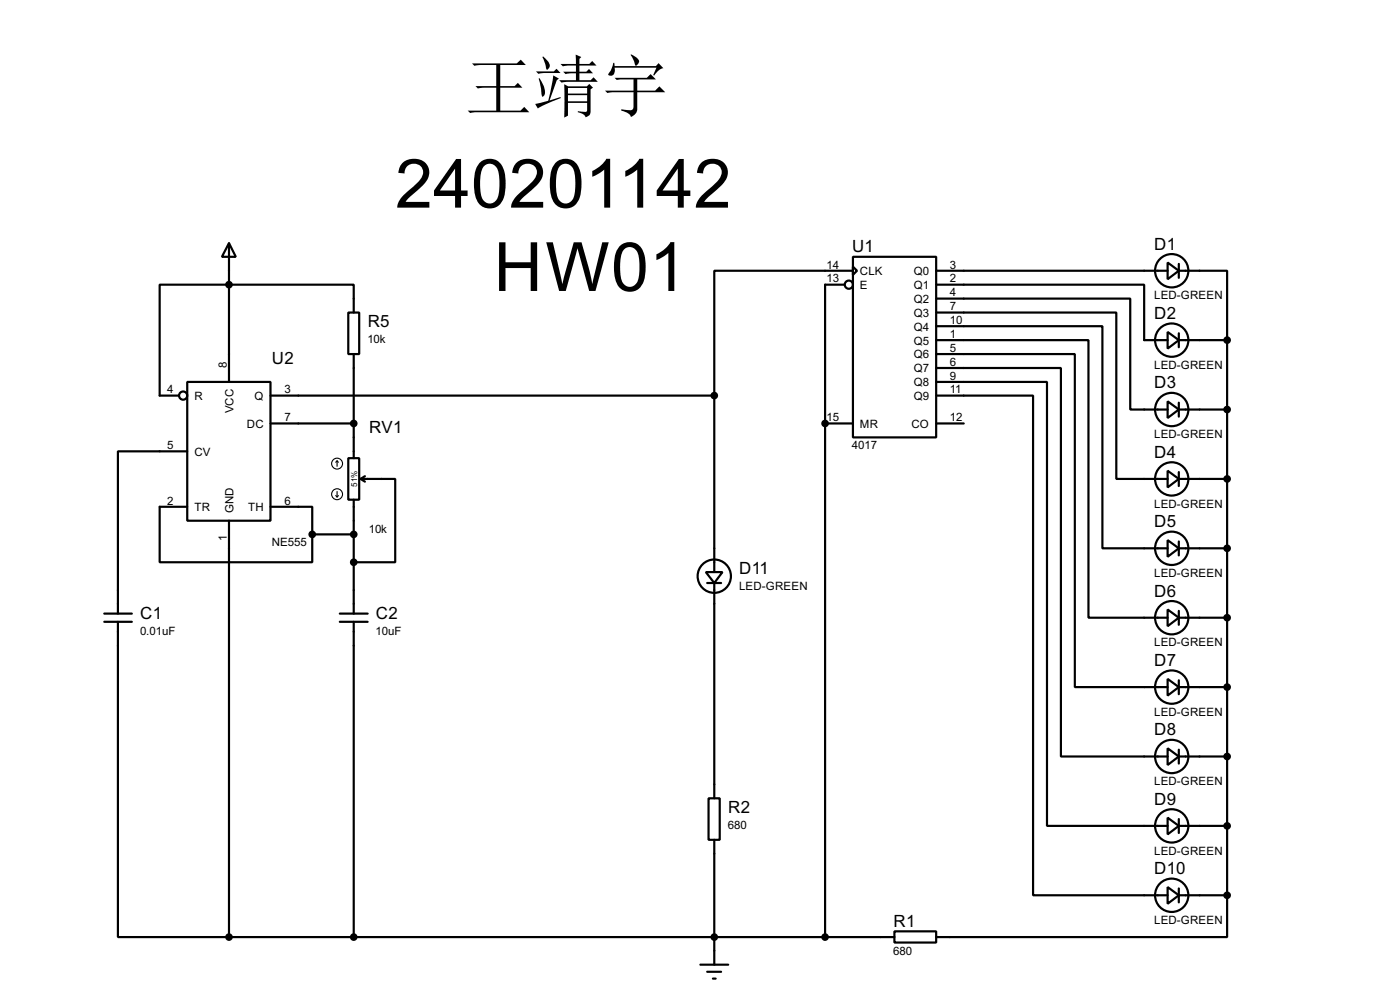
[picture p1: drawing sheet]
<svg xmlns="http://www.w3.org/2000/svg" width="256mm" height="180mm" viewBox="0 0 256 180" stroke-linecap="round" stroke-linejoin="round" font-family="sans-serif">
<g fill="none" stroke="#000" stroke-width=".4">
<path d="M42 44.5l1.2 2.5h-2.5zM42 44.5v25.4M63.8 57.2h2v7.6h-2zM64.8 57.2v-5.1h-35.5v20.3h3.5M154.7 52.1h-3.5v119.4M156.3 47h15.2v33.1h-15.2zM156.3 48.8l.7 .8-.7 .7zM156.3 49.6h-25.4v22.8M171.5 52.1h38.1v10.2h4.3M171.5 54.7h35.6v20.3h6.8M171.5 57.2h33v30.5h9.4M171.5 59.7h30.5v40.7h11.9"/>
<path d="M171.5 49.6h42.4M213.9 48.1l2.1 1.5-2.1 1.5zM216 49.6h8.8v12.7M216 48.3v2.6M34.3 69.9h15.3v25.4h-15.3zM49.6 72.4h81.3M49.6 77.5h15.2M64.8 64.8v19.1M130.9 72.4v32.3M151.2 77.5h5.1M171.5 62.3h27.9v50.8h14.5M171.5 64.8h25.4v61h17"/>
<path d="M171.5 67.4h22.9v71.1h19.5M171.5 69.9h20.3v81.3h22.1M171.5 72.4h17.8v91.5h24.6M171.5 77.5h5.1M213.9 60.8l2.1 1.5-2.1 1.5zM213.9 73.5l2.1 1.5-2.1 1.5zM216 62.3h8.8M216 75h8.8M216 61v2.6M216 73.7v2.6M224.8 62.3v101.6M34.3 82.6h-12.7v29.7"/>
<path d="M34.3 92.8h-5v10.1h27.9v-5.1M42 95.3v76.2M49.6 92.8h7.6v5M57.2 97.8h7.6M63.8 83.9h2v7.6h-2zM64.8 91.5v20.8M66.1 87.7h6.3v15.2h-7.6M66.1 87.7l.8 .5M66.9 87.2l-.8 .5M213.9 86.2l2.1 1.5-2.1 1.5zM213.9 98.9l2.1 1.5-2.1 1.5zM216 87.7h8.8"/>
<path d="M216 86.4v2.6M216 99.1v2.6M19.1 112.3h5.1M19.1 113.8h5.1M21.6 113.8v57.7h20.4M62.3 112.3h5.1M62.3 113.8h5.1M64.8 113.8v57.7M129.3 104.7h3.1l-1.5 2zM129.6 106.7h2.5M130.9 106.7v39.4M213.9 111.6l2.1 1.5-2.1 1.5z"/>
<path d="M216 100.4h8.8M216 113.1h8.8M216 111.8v2.6M213.9 124.3l2.1 1.5-2.1 1.5zM213.9 137l2.1 1.5-2.1 1.5zM216 125.8h8.8M216 138.5h8.8M216 124.5v2.6M216 137.2v2.6M129.8 146.1h2.1v7.6h-2.1zM130.9 153.7v22.9M213.9 149.7l2.1 1.5-2.1 1.5z"/>
<path d="M216 151.2h8.8M216 149.9v2.6M42 171.5h121.9M128.3 176.6h5.1M129.6 177.9h2.5M130.6 179.1h.5M163.9 170.5h7.6v2h-7.6zM213.9 162.4l2.1 1.5-2.1 1.5zM216 163.9h8.8M216 162.6v2.6M224.8 163.9v7.6h-53.3"/>
<circle cx="155.5" cy="52.1" r=".75"/>
<circle cx="214.6" cy="49.6" r="3.1"/>
<circle cx="33.5" cy="72.4" r=".75"/>
<circle cx="214.6" cy="62.3" r="3.1"/>
<circle cx="214.6" cy="75" r="3.1"/>
<circle cx="214.6" cy="87.7" r="3.1"/>
<circle cx="130.8" cy="105.5" r="3.1"/>
<circle cx="214.6" cy="113.1" r="3.1"/>
<circle cx="214.6" cy="100.4" r="3.1"/>
<circle cx="214.6" cy="125.8" r="3.1"/>
<circle cx="214.6" cy="138.5" r="3.1"/>
<circle cx="214.6" cy="151.2" r="3.1"/>
<circle cx="214.6" cy="163.9" r="3.1"/>
</g>
<circle cx="151.2" cy="77.5" r=".2" fill="#000"/>
<g fill="#000" stroke="#000" stroke-width=".4">
<circle cx="41.9" cy="52.1" r=".5"/>
<circle cx="64.8" cy="77.5" r=".5"/>
<circle cx="130.8" cy="72.4" r=".5"/>
<circle cx="151.1" cy="77.5" r=".5"/>
<circle cx="224.8" cy="62.3" r=".5"/>
<circle cx="224.8" cy="75" r=".5"/>
<circle cx="57.2" cy="97.8" r=".5"/>
<circle cx="64.8" cy="97.8" r=".5"/>
<circle cx="224.8" cy="87.7" r=".5"/>
<circle cx="64.8" cy="102.9" r=".5"/>
<circle cx="224.8" cy="113.1" r=".5"/>
<circle cx="224.8" cy="100.4" r=".5"/>
<circle cx="224.8" cy="138.5" r=".5"/>
<circle cx="224.8" cy="125.8" r=".5"/>
<circle cx="224.8" cy="151.2" r=".5"/>
<circle cx="41.9" cy="171.5" r=".5"/>
<circle cx="64.8" cy="171.5" r=".5"/>
<circle cx="130.8" cy="171.5" r=".5"/>
<circle cx="151.1" cy="171.5" r=".5"/>
<circle cx="224.8" cy="163.9" r=".5"/>
</g>
<g fill="none" stroke="#000" stroke-width=".2">
<path d="M61.5 90.7l.3 .3M61.8 84.4l-.3 .2M61.8 84.4l.2 .2M61.8 84.4v1M61.8 90v1M62 90.7l-.2 .3"/>
<circle cx="61.7" cy="84.9" r="1"/>
<circle cx="61.7" cy="90.5" r="1"/>
</g>
<g font-size="13.9">
<text x="72.4" y="38">240201142</text>
<text x="90.4" y="53.3">HW01</text>
</g>
<text font-size="12.5" x="85.1" y="20.2">王靖宇</text>
<g font-size="3.5">
<text x="156.1" y="46.2">U1</text>
<text x="211.5" y="45.7">D1</text>
<text x="67.4" y="59.9">R5</text>
<text x="211.5" y="58.4">D2</text>
<text x="49.8" y="66.6">U2</text>
<text x="211.5" y="71.1">D3</text>
<text x="67.6" y="79.3">RV1</text>
<text x="211.5" y="83.8">D4</text>
<text x="211.5" y="96.5">D5</text>
<text x="135.4" y="105.1">D11</text>
<text x="25.7" y="113.2">C1</text>
<text x="68.9" y="113.2">C2</text>
<text x="211.5" y="109.2">D6</text>
<text x="211.5" y="121.9">D7</text>
<text x="211.5" y="134.6">D8</text>
<text x="133.4" y="148.8">R2</text>
<text x="211.5" y="147.3">D9</text>
<text x="211.5" y="160">D10</text>
<text x="163.7" y="169.7">R1</text>
</g>
<g font-size="2.4">
<text x="151.4" y="49.2">14</text>
<text x="151.4" y="51.7">13</text>
<text x="157.5" y="50.4">CLK</text>
<text x="157.5" y="52.9">E</text>
<text x="167.4" y="50.4">Q0</text>
<text x="167.4" y="52.9">Q1</text>
<text x="174" y="49.2">3</text>
<text x="174" y="51.7">2</text>
<text x="167.4" y="55.4">Q2</text>
<text x="167.4" y="58">Q3</text>
<text x="174" y="54.3">4</text>
<text x="174" y="56.8">7</text>
<text x="174" y="59.3">10</text>
<text x="211.4" y="54.8">LED-GREEN</text>
<text x="67.3" y="62.8">10k</text>
<text x="167.4" y="60.5">Q4</text>
<text x="167.4" y="63.1">Q5</text>
<text x="167.4" y="65.6">Q6</text>
<text x="174" y="61.9">1</text>
<text x="174" y="64.4">5</text>
<text x="30.7" y="72">4</text>
<text x="41.5" y="67.4" transform="rotate(-90 41.5 67.4)">8</text>
<text x="52.1" y="72">3</text>
<text x="167.4" y="68.1">Q7</text>
<text x="167.4" y="70.7">Q8</text>
<text x="174" y="67">6</text>
<text x="174" y="69.5">9</text>
<text x="174" y="72">11</text>
<text x="211.4" y="67.5">LED-GREEN</text>
<text x="35.6" y="73.2">R</text>
<text x="42.8" y="75.7" transform="rotate(-90 42.8 75.7)">VCC</text>
<text x="46.6" y="73.2">Q</text>
<text x="52.1" y="77.1">7</text>
<text x="151.4" y="77.1">15</text>
<text x="167.4" y="73.2">Q9</text>
<text x="174" y="77.1">12</text>
<text x="30.7" y="82.2">5</text>
<text x="35.6" y="83.4">CV</text>
<text x="45.2" y="78.3">DC</text>
<text x="156.1" y="82.2">4017</text>
<text x="157.5" y="78.3">MR</text>
<text x="167" y="78.3">CO</text>
<text x="211.4" y="80.2">LED-GREEN</text>
<text x="30.7" y="92.4">2</text>
<text x="35.6" y="93.6">TR</text>
<text x="42.7" y="94" transform="rotate(-90 42.7 94)">GND</text>
<text x="45.4" y="93.6">TH</text>
<text x="52.1" y="92.4">6</text>
<text x="211.4" y="92.9">LED-GREEN</text>
<text x="41.5" y="99" transform="rotate(-90 41.5 99)">1</text>
<text x="49.8" y="100">NE555</text>
<text x="67.6" y="97.5">10k</text>
<text x="211.4" y="105.6">LED-GREEN</text>
<text x="135.4" y="108">LED-GREEN</text>
<text x="25.7" y="116.2">0.01uF</text>
<text x="68.8" y="116.2">10uF</text>
<text x="211.4" y="118.3">LED-GREEN</text>
<text x="211.4" y="131">LED-GREEN</text>
<text x="211.4" y="143.7">LED-GREEN</text>
<text x="133.4" y="151.7">680</text>
<text x="211.4" y="156.4">LED-GREEN</text>
<text x="211.4" y="169.1">LED-GREEN</text>
<text x="163.7" y="174.7">680</text>
</g>
<text font-size="1.7" x="65.4" y="89.1" transform="rotate(-90 65.4 89.1)">51%</text>
</svg>
